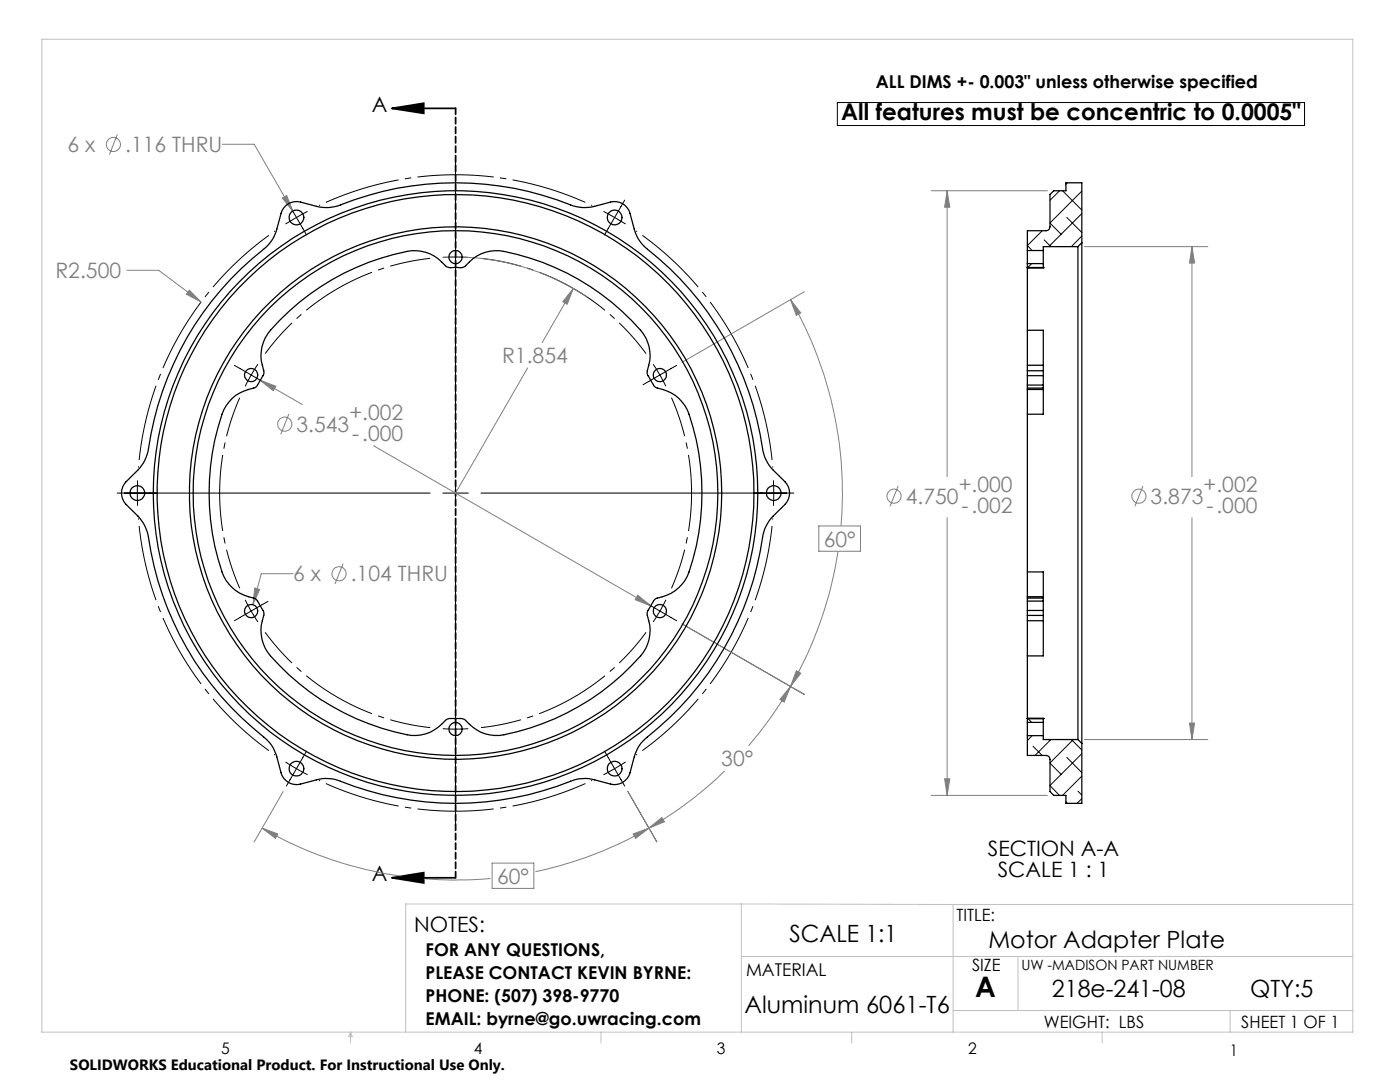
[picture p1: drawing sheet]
<svg xmlns="http://www.w3.org/2000/svg" width="279mm" height="216mm" viewBox="0 0 279 216" stroke-linecap="round" stroke-linejoin="round" font-family="sans-serif">
<g fill="none" stroke="#c0c0c0" stroke-width=".2">
<path d="M8.4 7.8h261.6v198.2h-261.6zM148 180.4v25.6M148 180.4h-67v25.6M148 190.9h122M148 180.4l42.2 .1M190.2 180.5v25.5M190.2 180.5h79.8M203.2 190.9v10.7M70 206v2.1M70 206l.3 .8h-.7zM119.9 206v2.1M170 206v2.1"/>
<path d="M190.2 201.6h79.8M220 206v2.1M245.5 201.6v4.4"/>
</g>
<g fill="none" stroke="#808080" stroke-width=".2">
<path d="M23.4 26.8l-1.6 4M44.4 28.8h6.3l7.7 13.3M56.3 39.5l.9-.5 1.2 3.1zM185.8 38.1h23.2M189 38.1l.5 3.2h-1zM189 38.1v57M25.3 53.9h6.4l8.4 6.4M37.8 57.9l2.3 2.4-2.9-1.6zM88.3 51.4a47.2 47.2 0 0 1 28.8 7.9M114.4 57.6l-1.2 3.1-.9-.5zM114.4 57.6l-6.2 10.8M157.8 59.8l2 2.6-.9 .5z"/>
<path d="M157.8 59.8a77.2 77.2 0 0 1 10.1 45.2M160.5 58.2l-24.4 14.1M216.4 49.2h24.7M237.9 49.2l.5 3.3h-1zM237.9 49.2v45.9M51.9 75.9l3.2 1.2-.6 .9zM51.9 75.9l8.4 4.8M105.3 73.4l-14.4 25M57.6 82.6l-1.6 4M74.5 88.9l55.4 32M179.2 97l-1.6 4M228.1 97l-1.6 4"/>
<path d="M50.8 117.3l1 .3-1.3 3zM58.5 114.5h-6.4l-1.6 6.1M68.5 112.5l-1.6 4M127.3 118.8l2.6 2.1-3.1-1.2zM163.4 105h8.3v5h-8.3zM167.3 110a77.5 77.5 0 0 1-9.5 27M189 103.3v55.4M237.9 103.3v44.3M136.1 124.5l24.4 14.1M157.8 137l-1.3 3.1-.9-.5zM157.8 137a76.8 76.8 0 0 1-8.4 11.8M158.9 133.8l.9 .5-2 2.7z"/>
<path d="M56.5 157.9l-5.8 10.1M125.3 157.9l5.8 10.1M144.6 153.8a74.3 74.3 0 0 1-15.1 11.4M185.8 158.7h23.2M188.5 155.4h1l-.5 3.3zM216.4 147.6h24.7M237.4 144.3h1l-.5 3.3zM52.3 165.2l3.2 1.2-.5 .9zM52.3 165.2a77.5 77.5 0 0 0 45.6 10.1M98.2 172.2h8.3v5.1h-8.3zM126.4 166.4l3.1-1.2-2.6 2.1zM129.5 165.2a76.3 76.3 0 0 1-22.6 8.7"/>
<path d="M129.5 165.2l2.6-2.1 .5 .9z"/>
<circle cx="22.6" cy="28.8" r="1.41"/>
<circle cx="56.8" cy="84.6" r="1.41"/>
<circle cx="178.4" cy="99" r="1.41"/>
<circle cx="227.3" cy="99" r="1.41"/>
<circle cx="67.7" cy="114.5" r="1.41"/>
</g>
<path d="M54.9 46.1a63.5 63.5 0 0 0-27.3 47.2M118.2 41a63.5 63.5 0 0 0-54.5 0M154.2 93.3a63.5 63.5 0 0 0-27.2-47.2M27.6 103.4a63.5 63.5 0 0 0 27.3 47.2M63.7 155.7a63.5 63.5 0 0 0 54.5 0M127 150.6a63.5 63.5 0 0 0 27.2-47.2" fill="none" stroke="#000" stroke-width=".2" stroke-dasharray="15.2 1.3 1.3 1.3" stroke-dashoffset="-1.5" stroke-linecap="butt"/>
<path d="M85.9 51.5a47.1 47.1 0 0 0-33 19.1M47.8 79.3a47.1 47.1 0 0 0 0 38.1M128.9 70.6a47.1 47.1 0 0 0-32.9-19.1M134 117.4a47.1 47.1 0 0 0 0-38.1M52.9 126.2a47.1 47.1 0 0 0 33 19M96 145.2a47.1 47.1 0 0 0 32.9-19" fill="none" stroke="#000" stroke-width=".2" stroke-dasharray="15.2 1.3 1.3 1.3" stroke-dashoffset="7.1" stroke-linecap="butt"/>
<g fill="none" stroke="#000" stroke-width=".2">
<path d="M57.1 39.9l4.1 7M90.9 32.4v60.9M124.7 39.9l-4.1 7M167.1 20.5h93.2v4.5h-93.2zM61.4 42.2l-4.4 2.5M88.4 51.4h5.1M120.4 42.2l4.4 2.5M46.8 72.9l6.7 3.9M51.5 72.7l-2.6 4.4M130.4 72.7l2.5 4.4M135 72.9l-6.7 3.9M23.4 98.4h62.4"/>
<path d="M27.4 95.8v5.1M88.4 98.4h5.1M90.9 95.8v5.1M96 98.4h62.4M154.4 95.8v5.1M48.9 119.7l2.6 4.4M90.9 103.5v60.9M132.9 119.7l-2.5 4.4M53.5 120l-6.7 3.9M128.3 120l6.7 3.9M57 152l2.2 1.4M59.2 153.4l2.2 1.2"/>
<path d="M59.2 153.4l-2.1 3.4M61.2 149.9l-2 3.5M88.4 145.4h5.1M120.6 149.9l2.1 3.5M122.7 153.4l-2.3 1.2M122.7 153.4l2 3.4M124.8 152l-2.1 1.4"/>
</g>
<path d="M78.2 21.6l6.4-1v2zM78.2 21.6h12.7M78.2 175.2l6.4-1.1v2.1zM78.2 175.2h12.7" fill="none" stroke="#000" stroke-width=".35"/>
<path d="M90.9 21.6v153.5" fill="none" stroke="#000" stroke-width=".35" stroke-dasharray="1.3 .6" stroke-dashoffset=".1"/>
<path d="M78.2 21.6l6.4-1v2zM78.2 175.2l6.4-1.1v2.1z" fill="#000"/>
<path d="M114.4 57.6l-2.1 2.6 .9 .5zM37.8 57.9l-.6 .8 2.9 1.6zM56.3 39.5l2.1 2.6-1.2-3.1zM52.3 165.2l3.2 1.2-.5 .9zM126.4 166.4l3.1-1.2-2.6 2.1zM158.9 133.8l.9 .5-2 2.7zM157.8 59.8l2 2.6-.9 .5zM129.5 165.2l2.6-2.1 .5 .9zM157.8 137l-1.3 3.1-.9-.5zM50.8 117.3l-.3 3.4 1.3-3.1zM127.3 118.8l-.5 .9 3.1 1.2zM51.9 75.9l2.6 2.1 .6-.9zM237.9 49.2l.5 3.3h-1zM237.4 144.3h1l-.5 3.3zM189 38.1l.5 3.2h-1zM188.5 155.4h1l-.5 3.3z" fill="#808080"/>
<g fill="none" stroke="#000" stroke-width=".25">
<path d="M57.1 41a3.2 3.2 0 0 1 2.9-.7l3.1 .9a7.6 7.6 0 0 0 4.8-.3 62.1 62.1 0 0 1 46.5 .2l1.8 .3h1.3l4.3-1.1a3.2 3.2 0 0 1 3.9 2.3l.9 3.1a7.5 7.5 0 0 0 2.6 4 62 62 0 0 1 23.1 40.4l.3 1.2 .9 1.6 3.2 3.2a3.2 3.2 0 0 1 0 4.5l-2.4 2.3a7.8 7.8 0 0 0-2.1 4.3 62.2 62.2 0 0 1-23.4 40.2l-.9 .9-.7 1-.6 1.7-.9 3.2a3.2 3.2 0 0 1-3.9 2.3l-3.1-.9a7.6 7.6 0 0 0-4.8 .3 62.6 62.6 0 0 1-47.1-.4l-2.5-.1-4.3 1.1a3.2 3.2 0 0 1-3.9-2.3l-.9-3.2a7.3 7.3 0 0 0-2.6-4 62.2 62.2 0 0 1-23.1-40.4l-.6-1.7-1-1.5-2.7-2.8a3.2 3.2 0 0 1 0-4.5l2.3-2.3a7.8 7.8 0 0 0 2.1-4.3 62.5 62.5 0 0 1 23.9-40.6l1.1-1.5 .5-1.1 1.2-4.3zM205 53.4v12.5M205 53.4h.1M205 50v2.6M205 53.4h3.2M205 52.6v.8M205 50h3.2M205 52.6h3.2M208.2 53.4h.1M208.2 50v2.6M208.2 52.6v.8M215.1 49.2v98.4"/>
<path d="M215.1 49.2h-6.9v.8M215.9 48.4v99.9M215.9 48.4v-11.9h-3.2v1.6h-2.4l-.7 .7v6.5a.78 .78 0 0 1-.8 .7h-3.8v4M215.9 48.4l-.8 .8M55.8 63.9a48.4 48.4 0 0 1 26.4-13.9 8.5 8.5 0 0 1 7 3.3l.5 .1h2.4l.5-.1a8.4 8.4 0 0 1 8-3.1 48.5 48.5 0 0 1 27.8 16.4 8.2 8.2 0 0 1 .8 7.6l.1 .7a6.9 6.9 0 0 0 1.8 2.5 7.9 7.9 0 0 1 6.4 5.3 49 49 0 0 1-.3 32.3 8.6 8.6 0 0 1-6.4 4.5l-.3 .3-1.2 2.1-.1 .7a8.2 8.2 0 0 1-1.4 8.3 49.2 49.2 0 0 1-28.1 15.9 8.8 8.8 0 0 1-7.1-3.3l-.5-.1a6.2 6.2 0 0 0-3.1 .3 7.9 7.9 0 0 1-7.8 2.9 49 49 0 0 1-27.8-16.5 8.2 8.2 0 0 1-.7-7.5l-.1-.7a6.9 6.9 0 0 0-1.8-2.5 8 8 0 0 1-6.5-5.3 49 49 0 0 1 .4-32.3 8.6 8.6 0 0 1 6.3-4.5l.3-.4a6.6 6.6 0 0 0 1.4-2.8 8 8 0 0 1 1.3-8.2zM205 65.9h3.2v7M205 65.9v7M205 74v1M205 75v1.8M205 76.8v.6M205 77.7v5M205 72.9v1.1"/>
<path d="M205 77.4v.3M205 72.9h3.2M205 74h3.2M205 75h3.2M205 76.8h3.2M205 77.4h3.2M205 77.7h3.2M208.2 74v1M208.2 75v1.8M208.2 76.8v.6M208.2 77.7v5h-3.2M208.2 72.9v1.1"/>
<path d="M208.2 77.4v.3M205 82.7v31.4M205 119.9v1.9M205 119.3v.6M205 114.1h3.2v5M205 114.1v5M205 119.1v.2M205 119.9h3.2M205 119.3h3.2M205 119.1h3.2M208.2 119.9v1.9M208.2 119.3v.6"/>
<path d="M208.2 119.1v.2M205 130.9v12.5M205 123.9v7M205 121.8v1M205 122.8v1.1M205 123.9h3.2M205 121.8h3.2M205 122.8h3.2M208.2 123.9v7h-3.2M208.2 121.8v1M208.2 122.8v1.1M205 146.8v3.9h3.8a.73 .73 0 0 1 .8 .8v6.4l.7 .8h2.4v1.6h3.2v-12"/>
<path d="M205 143.4h.1M205 144.1v2.7M205 143.4h3.2M205 143.4v.7M205 146.8h3.2M205 144.1h3.2M208.2 143.4h.1M208.2 144.1v2.7M208.2 143.4v.7M208.2 146.8v.8h6.9M215.1 147.6l.8 .7"/>
<circle cx="59.2" cy="43.4" r="1.47"/>
<circle cx="90.9" cy="51.3" r="1.32"/>
<circle cx="122.7" cy="43.4" r="1.47"/>
<circle cx="50.1" cy="74.8" r="1.32"/>
<circle cx="131.7" cy="74.8" r="1.32"/>
<circle cx="27.4" cy="98.4" r="1.47"/>
<circle cx="90.9" cy="98.4" r="60.3"/>
<circle cx="90.9" cy="98.4" r="59.6"/>
<circle cx="90.9" cy="98.4" r="53.1"/>
<circle cx="90.9" cy="98.4" r="52.4"/>
<circle cx="154.4" cy="98.4" r="1.47"/>
<circle cx="50.1" cy="121.9" r="1.32"/>
<circle cx="131.7" cy="121.9" r="1.32"/>
<circle cx="59.2" cy="153.4" r="1.47"/>
<circle cx="90.9" cy="145.5" r="1.31"/>
<circle cx="122.7" cy="153.4" r="1.47"/>
</g>
<g fill="none" stroke="#000" stroke-width=".2">
<path d="M211.5 38.1l-2 1.9M212.1 38.1l3.8 3.8M213 36.5l-.3 .3M215.9 38.1l-6.4 6.4 2.3 2.2M205.9 52.6l-.8 .8M208 46l-3 3 1 1M208.4 47.9l1.3 1.3M212.9 43.4l3 3M215.9 42.6l-6.6 6.6M215.9 47.1l-2.1 2.1M205.1 143.4l.8 .7M206 146.8l-1 1"/>
<path d="M206.2 148.9l1.8 1.8M209.3 147.6l.2 .2M209.5 152.3l2.3 2.2M209.7 147.6l-3.1 3.1M212.7 159.9l.3 .4M212.9 151.1l3 3.1M213.8 147.6l2.1 2M214.2 147.6l-4.7 4.6M215.1 157.9l.8 .7M215.9 150.4l-6.4 6.3 2 2M215.9 154.9l-3.8 3.8M215.9 159.3l-1 1"/>
</g>
<text font-size="5.6" x="194.6" y="199">A</text>
<g font-size="4.7">
<text x="157.6" y="188">SCALE 1:1</text>
<text x="197.2" y="189.2">Motor Adapter Plate</text>
<text x="148.6" y="202.1">Aluminum 6061-T6</text>
<text x="209.9" y="199">218e-241-08</text>
<text x="249.5" y="199">QTY:5</text>
</g>
<text font-size="4.6" x="167.9" y="24">All features must be concentric to 0.0005&quot;</text>
<g font-size="4.2">
<text x="74.2" y="22.3">A</text>
<text x="197.1" y="170.8">SECTION A-A</text>
<text x="74.2" y="175.9">A</text>
<text x="199.1" y="175">SCALE 1 : 1</text>
<text x="82.6" y="185.9">NOTES:</text>
</g>
<g font-size="4.2" fill="#808080">
<text x="13.5" y="30.4">6 x</text>
<text x="25" y="30.4">.116 THRU</text>
<text x="11.1" y="55.5">R2.500</text>
<text x="100.2" y="72.5">R1.854</text>
<text x="69.7" y="83.9">+.002</text>
<text x="59.2" y="86.2">3.543</text>
<text x="70.3" y="88">-.000</text>
<text x="180.8" y="100.5">4.750</text>
<text x="191.3" y="98.3">+.000</text>
<text x="229.6" y="100.5">3.873</text>
<text x="240.2" y="98.3">+.002</text>
<text x="191.9" y="102.4">-.002</text>
<text x="240.8" y="102.4">-.000</text>
<text x="164.4" y="109.1">60°</text>
<text x="58.5" y="116">6 x</text>
<text x="70" y="116">.104 THRU</text>
<text x="144" y="152.9">30°</text>
<text x="99.2" y="176.3">60°</text>
</g>
<g font-size="3.5">
<text x="174.8" y="17.5">ALL DIMS +- 0.003&quot; unless otherwise specified</text>
<text x="84.9" y="190.7">FOR ANY QUESTIONS,</text>
<text x="84.9" y="195.4">PLEASE CONTACT KEVIN BYRNE:</text>
<text x="148.9" y="194.7">MATERIAL</text>
<text x="84.9" y="199.9">PHONE: (507) 398-9770</text>
<text x="84.9" y="204.4">EMAIL: byrne@go.uwracing.com</text>
</g>
<g font-size="3.4">
<text x="190.9" y="183.8">TITLE:</text>
<text x="194" y="193.8">SIZE</text>
<text x="208.3" y="205.1">WEIGHT: LBS</text>
<text x="247.7" y="205.1">SHEET 1 OF 1</text>
</g>
<g font-size="3.2">
<text x="44.2" y="210.4">5</text>
<text x="94.6" y="210.3">4</text>
<text x="143.1" y="210.4">3</text>
<text x="193.2" y="210.3">2</text>
<text x="245.4" y="210.6">1</text>
</g>
<text font-size="3" x="14" y="213.5">SOLIDWORKS Educational Product. For Instructional Use Only.</text>
<text font-size="2.8" x="203.8" y="193.5">UW -MADISON PART NUMBER</text>
</svg>
